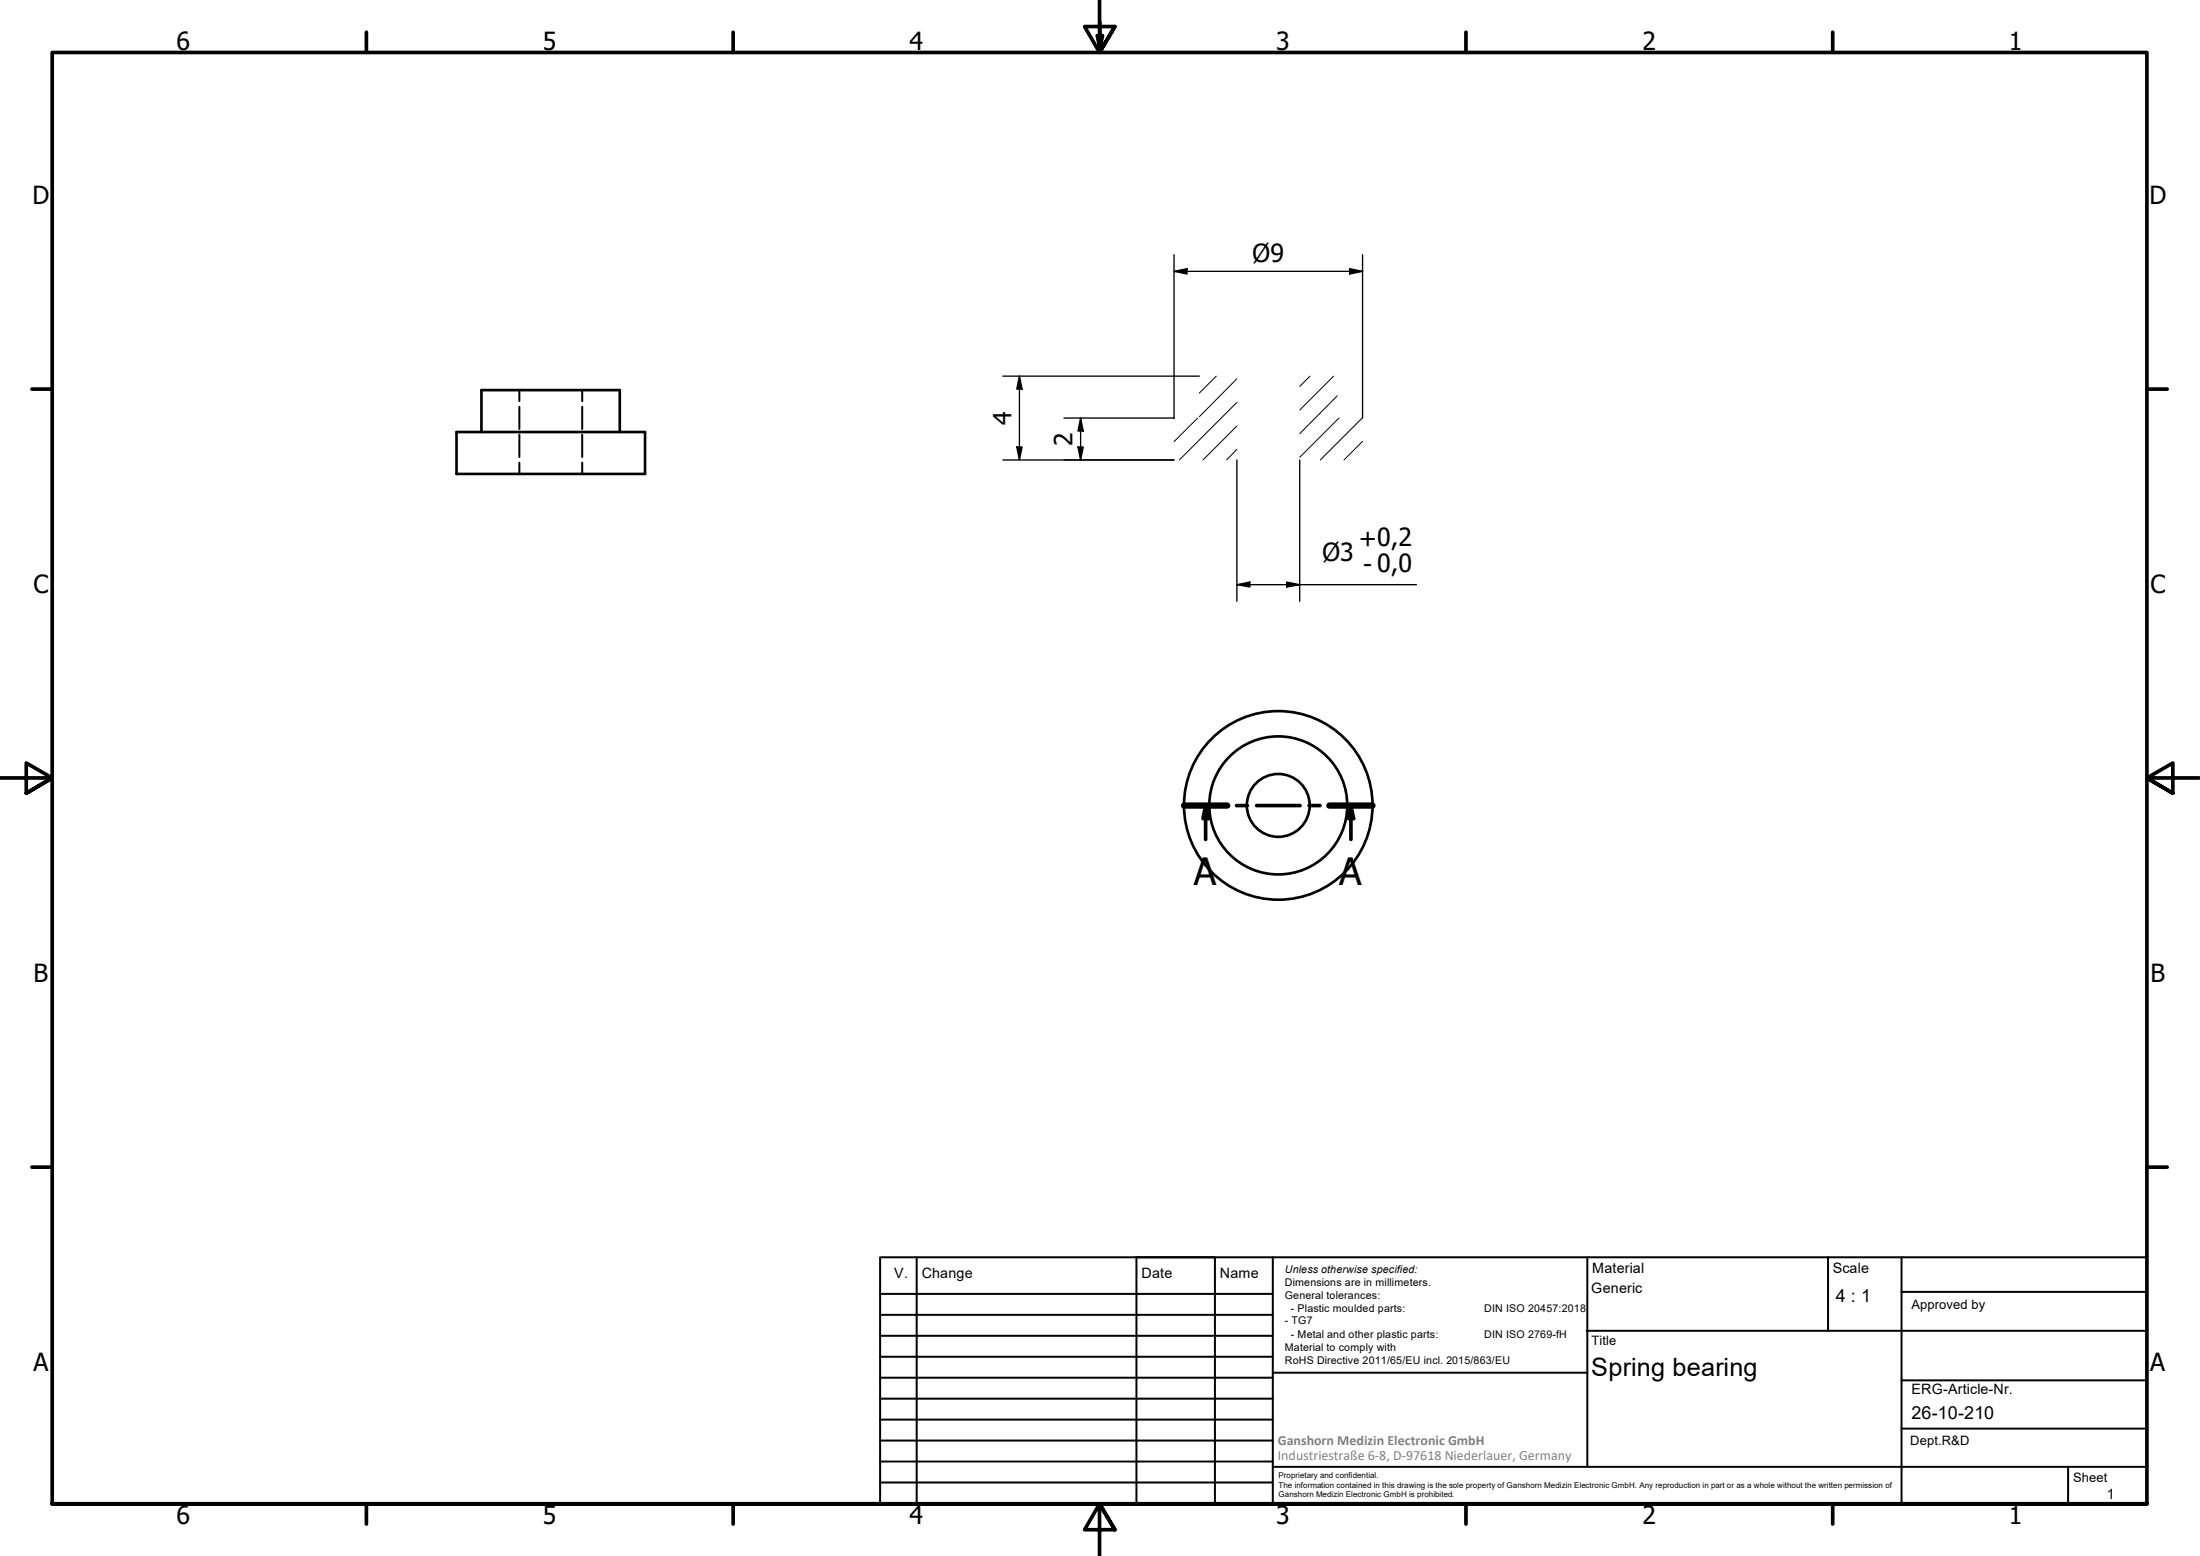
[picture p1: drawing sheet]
<svg xmlns="http://www.w3.org/2000/svg" width="420mm" height="297mm" viewBox="0 0 420 297" stroke-linecap="round" stroke-linejoin="round" font-family="sans-serif">
<!-- layer: Hatch (ISO) -->
<g fill="none" stroke="#000" stroke-width=".19">
<path d="M224.3 79.8l-.1 .1M228.7 79.8l-4.5 4.5M232.3 71.8l-3.3 3.2M236.2 76.8l-11 11M236.2 72.3l-7.2 7.3M250.2 71.8l-2 2M254.7 71.8l-6.5 6.5M255.4 75.6l-7.2 7.2M255.7 79.8l-7.5 7.5M260.2 79.8l-8 8M236.2 85.8l-1.9 2M236.2 81.3l-6.5 6.5"/>
<path d="M260.2 84.3l-3.5 3.5"/>
</g>
<!-- layer: Hidden (ISO) -->
<path d="M99.2 74.5v2.1M99.2 77.6v4.3M111.2 74.5v2.1M111.2 77.6v4.3M99.2 83v4.2M99.2 88.3v2.2M111.2 83v4.2M111.2 88.3v2.2" fill="none" stroke="#000" stroke-width=".38"/>
<!-- layer: Visible (ISO) -->
<g fill="none" stroke="#000" stroke-width=".51">
<path d="M87.2 82.5h36v8h-36zM91.9 82.5v-8h26.5v8"/>
<circle cx="244.1" cy="153.8" r="18"/>
<circle cx="244.1" cy="153.8" r="13.2"/>
<circle cx="244.1" cy="153.8" r="6"/>
</g>
<!-- layer: Section Line (ISO) -->
<path d="M210.1 4.2v5.1l-.6-2.5M210.6 6.8l-.5 2.5M226.1 153.8h8.3M230.3 153.8l.5 2.5h-1.1zM230.3 153.8v6.5M236.2 153.8h2.1M240 153.8h8.3M250 153.8h2.1M253.9 153.8h8.2M258 153.8l.5 2.5h-1zM258 153.8v6.5" fill="none" stroke="#000" stroke-width=".7"/>
<path d="M226.1 153.8h8.3M253.9 153.8h8.2" fill="none" stroke="#000" stroke-width="1.2"/>
<path d="M230.3 153.8l.5 2.5h-1.1zM258 153.8l.5 2.5h-1z" fill="#000"/>
<!-- layer: Border (ISO) -->
<g fill="none" stroke="#000" stroke-width=".7">
<path d="M70 6.1v3.9M140 6.1v3.9M210 0v10l-2.9-4.9h5.8l-2.9 4.9 2.9-4.9M280 6.1v3.9M350 6.1v3.9M6.1 74.3h3.9M410 74.3h3.9M0 148.5h10l-5-2.8v5.7l5-2.9-5 2.9M420 148.5h-10l5-2.8v5.7l-5-2.9 5 2.9M6.1 222.8h3.9M410 222.8h3.9M10 287.1v-277.1h400v277.1h-400h400"/>
<path d="M70 287.1v3.8M140 287.1v3.8M212.9 292l-2.9-4.9 2.9 4.9h-5.8l2.9-4.9v9.9M280 287.1v3.8M350 287.1v3.8"/>
</g>
<!-- layer: TitleBlock -->
<g fill="none" stroke="#000" stroke-width=".38">
<path d="M168.1 251h75M168.1 247h75M168.1 255h75M168.1 259h75M175.1 240v47M216.9 240h15M217 240v47M232 240v47M243.1 240.1v46.9h-75v-47h241.9v47.1h-167M303 254h107M303.1 240v40M349.1 240v14"/>
<path d="M363.2 240v47.1M363.2 246.6h46.8M168.1 271h75M168.1 263h75M168.1 267h75M168.1 275h75M168.1 279h75M243.1 262.1h60M363.2 272.7h46.8M363.2 263.5h46.8M168.1 283h75M216.9 287h15"/>
<path d="M243.1 280h166.9M395 280.1v7"/>
</g>
<!-- layer: Dimension (ISO) -->
<g fill="none" stroke="#000" stroke-width=".25">
<path d="M224.2 51.8l2.5-.5v1zM224.2 51.8h36M224.2 48.6v31.2h-21M257.7 51.3l2.5 .5-2.5 .5zM260.2 48.6v31.2M191.5 71.8h37.5M194.7 71.8l.5 2.5h-1zM194.7 71.8v16M206.4 79.8l.5 2.5h-1zM206.4 79.8v8M191.5 87.8h32.7M194.2 85.3h1l-.5 2.5z"/>
<path d="M205.9 85.3h1l-.5 2.5zM236.2 87.8v27M248.2 87.8v27M236.2 111.6l2.5-.5v1zM236.2 111.6h34.3M245.7 111.1l2.5 .5-2.5 .5z"/>
</g>
<path d="M224.2 51.8l2.5-.5v1zM257.7 51.3l2.5 .5-2.5 .5zM194.7 71.8l.5 2.5h-1zM194.2 85.3h1l-.5 2.5zM205.9 85.3h1l-.5 2.5zM206.4 79.8l.5 2.5h-1zM236.2 111.6l2.5-.5v1zM245.7 111.1l2.5 .5-2.5 .5z" fill="#000"/>
<g font-size="7.2">
<text x="228" y="169">A</text>
<text x="255.8" y="169">A</text>
</g>
<g font-size="4.8">
<text x="33.7" y="9.6">6</text>
<text x="103.7" y="9.6">5</text>
<text x="173.7" y="9.6">4</text>
<text x="243.7" y="9.6">3</text>
<text x="313.7" y="9.6">2</text>
<text x="383.7" y="9.6">1</text>
<text x="6.2" y="38.9">D</text>
<text x="410.5" y="38.9">D</text>
<text x="239.2" y="50">Ø9</text>
<text x="193.2" y="81.1" transform="rotate(-90 193.2 81.1)">4</text>
<text x="204.9" y="85.1" transform="rotate(-90 204.9 85.1)">2</text>
<text x="252.6" y="107.2">Ø3</text>
<text x="259.5" y="104.5">+0,2</text>
<text x="6.4" y="113.1">C</text>
<text x="260.3" y="109.4">- 0,0</text>
<text x="410.7" y="113.1">C</text>
<text x="6.4" y="187.4">B</text>
<text x="410.7" y="187.4">B</text>
<text x="6.4" y="261.7">A</text>
<text x="303.9" y="262.7">Spring bearing</text>
<text x="410.7" y="261.7">A</text>
<text x="33.7" y="290.9">6</text>
<text x="103.7" y="290.9">5</text>
<text x="173.7" y="290.9">4</text>
<text x="243.7" y="290.9">3</text>
<text x="313.7" y="290.9">2</text>
<text x="383.7" y="290.9">1</text>
</g>
<g font-size="3.4">
<text x="350.6" y="248.5">4 : 1</text>
<text x="365.1" y="270.9">26-10-210</text>
</g>
<g font-size="2.7">
<text x="170.8" y="244">V.</text>
<text x="176" y="244">Change</text>
<text x="218" y="244">Date</text>
<text x="233" y="244">Name</text>
<text x="304.1" y="243">Material</text>
<text x="350" y="243.1">Scale</text>
<text x="303.9" y="246.8">Generic</text>
<text x="365.1" y="266.1">ERG-Article-Nr.</text>
<text x="402.3" y="286.2">1</text>
</g>
<g font-size="2.7" fill="#808080">
<text x="244" y="275.8">Ganshorn Medizin Electronic GmbH</text>
<text x="244" y="278.7">Industriestraße 6-8, D-97618 Niederlauer, Germany</text>
</g>
<g font-size="2.5">
<text x="365.1" y="249.9">Approved by</text>
<text x="304" y="256.8">Title</text>
<text x="364.8" y="275.8">Dept.R&amp;D</text>
<text x="395.9" y="282.9">Sheet</text>
</g>
<g font-size="2">
<text x="245.4" y="242.9">Unless otherwise specified:</text>
<text x="245.4" y="245.4">Dimensions are in millimeters.</text>
<text x="245.4" y="247.9">General tolerances:</text>
<text x="246.5" y="250.4">- Plastic moulded parts:</text>
<text x="283.5" y="250.4">DIN ISO 20457:2018</text>
<text x="245.4" y="252.8">- TG7</text>
<text x="245.4" y="257.9">Material to comply with</text>
<text x="246.5" y="255.4">- Metal and other plastic parts:</text>
<text x="283.5" y="255.4">DIN ISO 2769-fH</text>
<text x="245.4" y="260.3">RoHS Directive 2011/65/EU incl. 2015/863/EU</text>
</g>
<g font-size="1.5">
<text x="244.2" y="282.2">Proprietary and confidential.</text>
<text x="244.2" y="284">The information contained in this drawing is the sole property of Ganshorn Medizin Electronic GmbH. Any reproduction in part or as a whole without the written permission of</text>
<text x="244.2" y="285.8">Ganshorn Medizin Electronic GmbH is prohibited.</text>
</g>
</svg>
